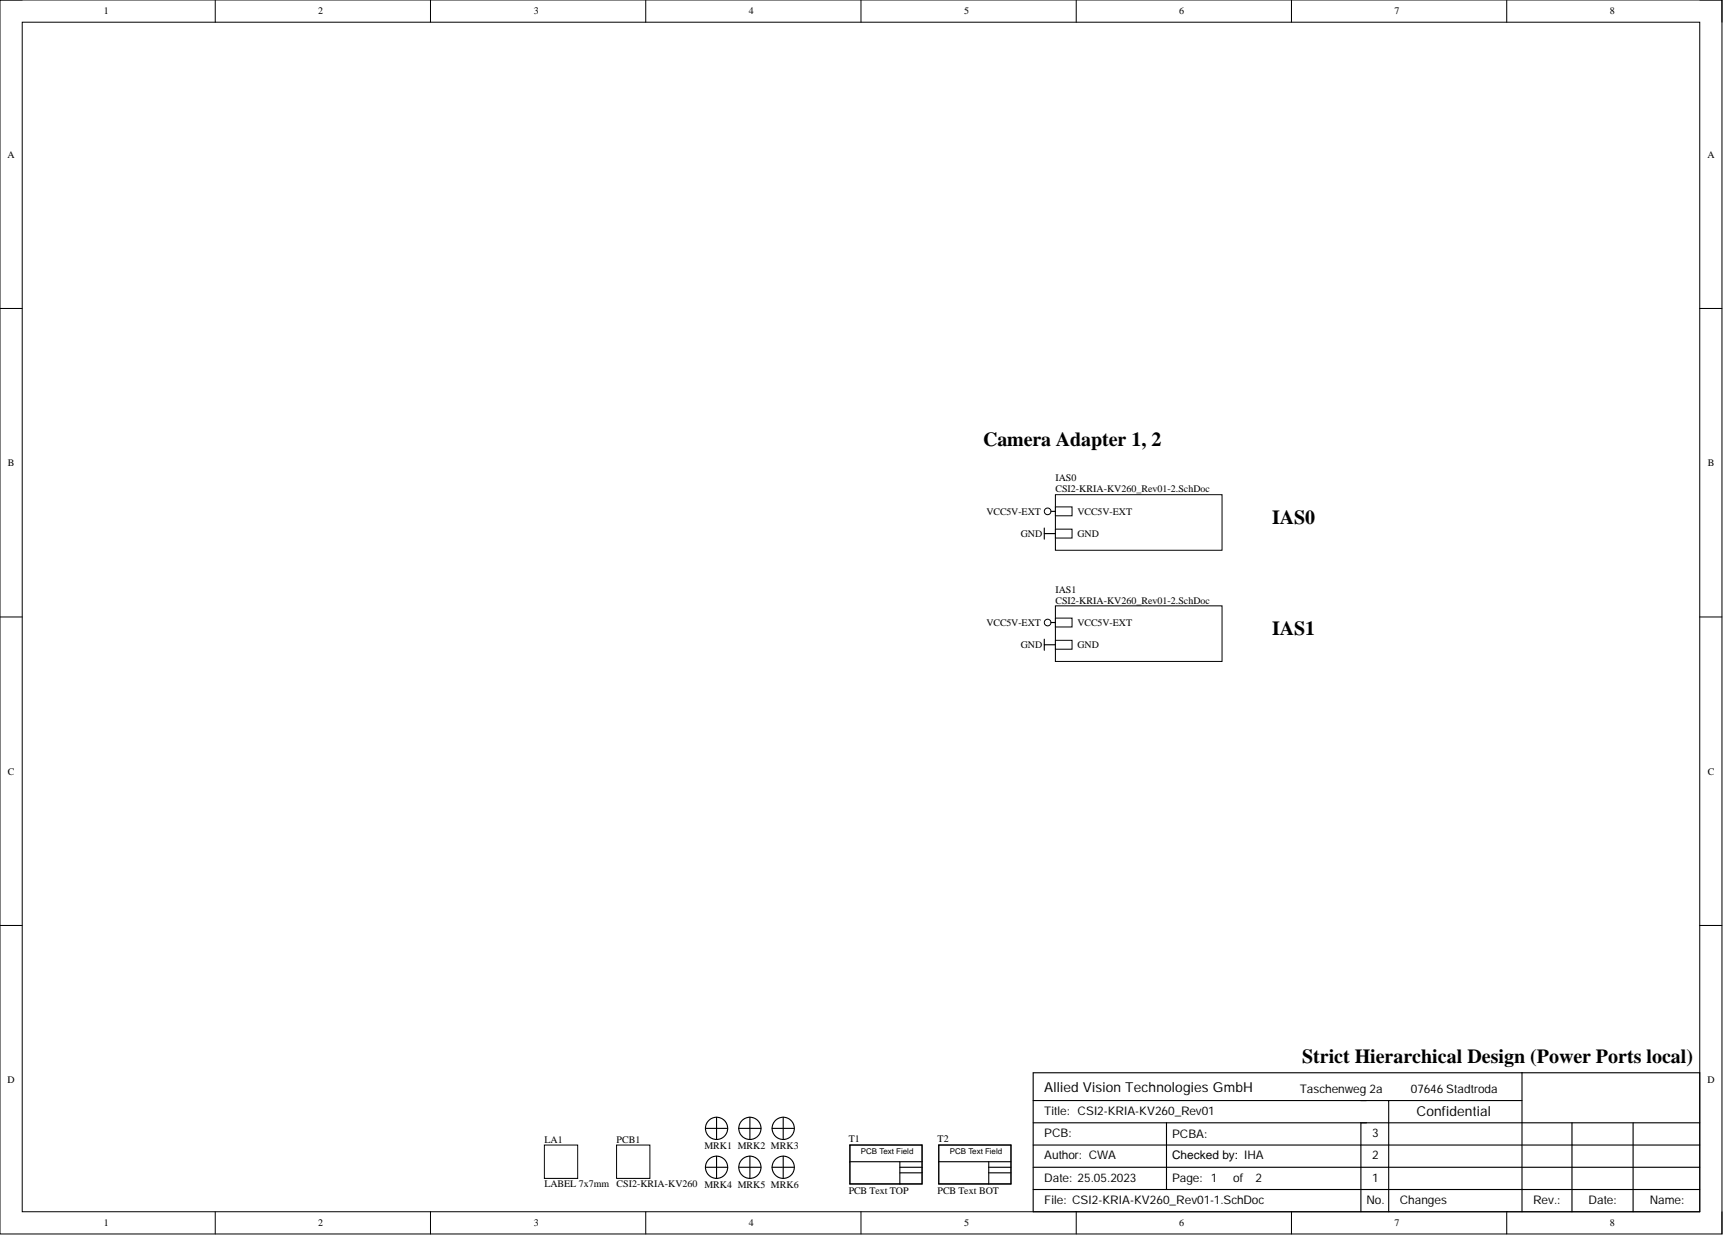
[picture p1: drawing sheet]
<svg xmlns="http://www.w3.org/2000/svg" width="393mm" height="282mm" viewBox="0 0 393 282" stroke-linecap="round" stroke-linejoin="round" font-family="sans-serif">
<g fill="none" stroke="#000" stroke-width=".23">
<path d="M0 0h393.1v281.6h-393.1zM0 0h5.1M49.1 0v5.1M98.3 0v5.1M147.4 0v5.1M196.6 0v5.1M245.7 0v5.1M294.8 0v5.1M344 0v5.1M388 0h5.1v5.1M5.1 5.1h382.9v271.5h-382.9zM0 70.4h5.1"/>
<path d="M388 70.4h5.1M0 140.8h5.1M388 140.8h5.1M0 211.2h5.1M388 211.2h5.1M49.1 276.6v5M98.3 276.6v5M147.4 276.6v5M196.6 276.6v5M245.7 276.6v5M294.8 276.6v5M344 276.6v5"/>
<path d="M393.1 276.6v5"/>
</g>
<path d="M235.9 244.8h152.1v31.8h-152.1zM235.9 251.2h111.6M235.9 256.3h152.1M266.3 256.3v15.2M310.7 256.3v20.3M317 251.2v25.4M347.5 244.8v31.8M358.9 256.3v20.3M372.8 256.3v20.3M235.9 271.5h152.1M235.9 266.4h152.1M235.9 261.3h152.1" fill="none" stroke="#000" stroke-width=".25"/>
<path d="M194 261.3h16.5v8.9h-16.5z" fill-rule="evenodd" fill="#fff"/>
<path d="M194 261.3h16.5v8.9h-16.5z" fill="none" stroke="#000" stroke-width=".23"/>
<path d="M194 265.1h16.5M194 261.3h16.5v8.9h-16.5zM205.4 265.1v5.1M205.4 266.4h5.1M205.4 267.7h5.1" fill="none" stroke="#000" stroke-width=".25"/>
<path d="M214.3 261.3h16.5v8.9h-16.5z" fill-rule="evenodd" fill="#fff"/>
<path d="M214.3 261.3h16.5v8.9h-16.5z" fill="none" stroke="#000" stroke-width=".23"/>
<g fill="none" stroke="#000" stroke-width=".25">
<path d="M161 266.4h5.1M163.6 263.9v5M168.7 266.4h5M171.2 263.9v5M176.3 266.4h5M178.8 263.9v5M214.3 265.1h16.5M214.3 261.3h16.5v8.9h-16.5zM225.7 265.1v5.1M225.7 266.4h5.1M225.7 267.7h5.1"/>
<circle cx="163.6" cy="266.4" r="2.54"/>
<circle cx="171.2" cy="266.4" r="2.54"/>
<circle cx="178.8" cy="266.4" r="2.54"/>
</g>
<path d="M124.3 261.3h7.6v7.6h-7.6z" fill-rule="evenodd" fill="#fff"/>
<path d="M124.3 261.3h7.6v7.6h-7.6z" fill="none" stroke="#000" stroke-width=".23"/>
<path d="M140.8 261.3h7.6v7.6h-7.6z" fill-rule="evenodd" fill="#fff"/>
<path d="M140.8 261.3h7.6v7.6h-7.6z" fill="none" stroke="#000" stroke-width=".23"/>
<path d="M240.9 112.9h38.1v12.7h-38.1z" fill-rule="evenodd" fill="#fff"/>
<path d="M240.9 112.9h38.1v12.7h-38.1z" fill="none" stroke="#000" stroke-width=".23"/>
<path d="M240.9 115.7h3.8v2h-3.8z" fill-rule="evenodd" fill="#fff"/>
<path d="M240.9 115.7h3.8v2h-3.8z" fill="none" stroke="#000" stroke-width=".23"/>
<path d="M240.9 120.8h3.8v2h-3.8z" fill-rule="evenodd" fill="#fff"/>
<g fill="none" stroke="#000" stroke-width=".23">
<path d="M240.9 120.8h3.8v2h-3.8z"/>
<circle cx="239.2" cy="116.7" r=".76"/>
</g>
<path d="M239.9 116.7h1M238.4 120.5v2.6M238.4 121.8h2.5" fill="none" stroke="#000" stroke-width=".25"/>
<path d="M240.9 138.3h38.1v12.7h-38.1z" fill-rule="evenodd" fill="#fff"/>
<path d="M240.9 138.3h38.1v12.7h-38.1z" fill="none" stroke="#000" stroke-width=".23"/>
<path d="M240.9 141.1h3.8v2h-3.8z" fill-rule="evenodd" fill="#fff"/>
<path d="M240.9 141.1h3.8v2h-3.8z" fill="none" stroke="#000" stroke-width=".23"/>
<path d="M240.9 146.1h3.8v2.1h-3.8z" fill-rule="evenodd" fill="#fff"/>
<g fill="none" stroke="#000" stroke-width=".23">
<path d="M240.9 146.1h3.8v2.1h-3.8z"/>
<circle cx="239.2" cy="142.1" r=".76"/>
</g>
<g fill="none" stroke="#000" stroke-width=".25">
<path d="M238.4 145.9v2.5M238.4 147.2h2.5M239.9 142.1h1M161 257.5h5.1M163.6 255v5.1M168.7 257.5h5M171.2 255v5.1M176.3 257.5h5M178.8 255v5.1"/>
<circle cx="163.6" cy="257.5" r="2.54"/>
<circle cx="171.2" cy="257.5" r="2.54"/>
<circle cx="178.8" cy="257.5" r="2.54"/>
</g>
<g font-size="4.6">
<text x="224.5" y="101.8">Camera Adapter 1, 2</text>
<text x="290.4" y="119.5">IAS0</text>
<text x="290.4" y="144.9">IAS1</text>
<text x="297.3" y="242.6">Strict Hierarchical Design (Power Ports local)</text>
</g>
<g font-size="3.1">
<text x="238.4" y="249.2">Allied Vision Technologies GmbH</text>
<text x="323.4" y="254.7">Confidential</text>
</g>
<g font-size="2.7">
<text x="296.7" y="249.4">Taschenweg 2a</text>
<text x="322.1" y="249.4">07646 Stadtroda</text>
<text x="238.4" y="254.4">Title: CSI2-KRIA-KV260_Rev01</text>
<text x="238.4" y="259.5">PCB:</text>
<text x="267.6" y="259.8">PCBA:</text>
<text x="313.2" y="259.5">3</text>
<text x="238.4" y="264.6">Author: CWA</text>
<text x="238.4" y="269.7">Date: 25.05.2023</text>
<text x="267.6" y="264.6">Checked by: IHA</text>
<text x="267.6" y="269.7">Page: 1</text>
<text x="281.5" y="269.7">of</text>
<text x="286.6" y="269.7">2</text>
<text x="313.2" y="269.7">1</text>
<text x="313.2" y="264.6">2</text>
<text x="238.4" y="274.7">File: CSI2-KRIA-KV260_Rev01-1.SchDoc</text>
<text x="312" y="274.7">No.</text>
<text x="319.6" y="274.7">Changes</text>
<text x="350" y="274.7">Rev.:</text>
<text x="362.7" y="274.7">Date:</text>
<text x="376.6" y="274.7">Name:</text>
</g>
<g font-size="2.3">
<text x="23.7" y="3.3">1</text>
<text x="72.7" y="3.3">2</text>
<text x="121.9" y="3.3">3</text>
<text x="170.9" y="3.3">4</text>
<text x="220.1" y="3.3">5</text>
<text x="269.2" y="3.3">6</text>
<text x="318.4" y="3.3">7</text>
<text x="367.5" y="3.3">8</text>
<text x="1.7" y="36">A</text>
<text x="389.8" y="36">A</text>
<text x="1.8" y="106.4">B</text>
<text x="389.9" y="106.4">B</text>
<text x="240.9" y="109.9">IAS0</text>
<text x="240.9" y="112.4">CSI2-KRIA-KV260_Rev01-2.SchDoc</text>
<text x="225.2" y="117.5">VCC5V-EXT</text>
<text x="246" y="117.5">VCC5V-EXT</text>
<text x="233" y="122.5">GND</text>
<text x="246" y="122.5">GND</text>
<text x="240.9" y="135.2">IAS1</text>
<text x="240.9" y="137.8">CSI2-KRIA-KV260_Rev01-2.SchDoc</text>
<text x="225.2" y="142.8">VCC5V-EXT</text>
<text x="246" y="142.8">VCC5V-EXT</text>
<text x="233" y="147.9">GND</text>
<text x="246" y="147.9">GND</text>
<text x="1.8" y="176.8">C</text>
<text x="389.9" y="176.8">C</text>
<text x="1.7" y="247.2">D</text>
<text x="389.8" y="247.2">D</text>
<text x="124.3" y="260.8">LA1</text>
<text x="140.8" y="260.8">PCB1</text>
<text x="160.8" y="262.4">MRK1 MRK2 MRK3</text>
<text x="193.8" y="260.6">T1</text>
<text x="214.1" y="260.6">T2</text>
<text x="124.3" y="271">LABEL 7x7mm</text>
<text x="140.8" y="271">CSI2-KRIA-KV260 MRK4 MRK5 MRK6</text>
<text x="193.8" y="272.5">PCB Text TOP</text>
<text x="214.1" y="272.5">PCB Text BOT</text>
<text x="23.7" y="279.9">1</text>
<text x="72.7" y="279.9">2</text>
<text x="121.9" y="279.9">3</text>
<text x="170.9" y="279.9">4</text>
<text x="220.1" y="279.9">5</text>
<text x="269.2" y="279.9">6</text>
<text x="318.4" y="279.9">7</text>
<text x="367.5" y="279.9">8</text>
</g>
<g font-size="1.8">
<text x="196.6" y="263.5">PCB Text Field</text>
<text x="216.8" y="263.5">PCB Text Field</text>
</g>
</svg>
